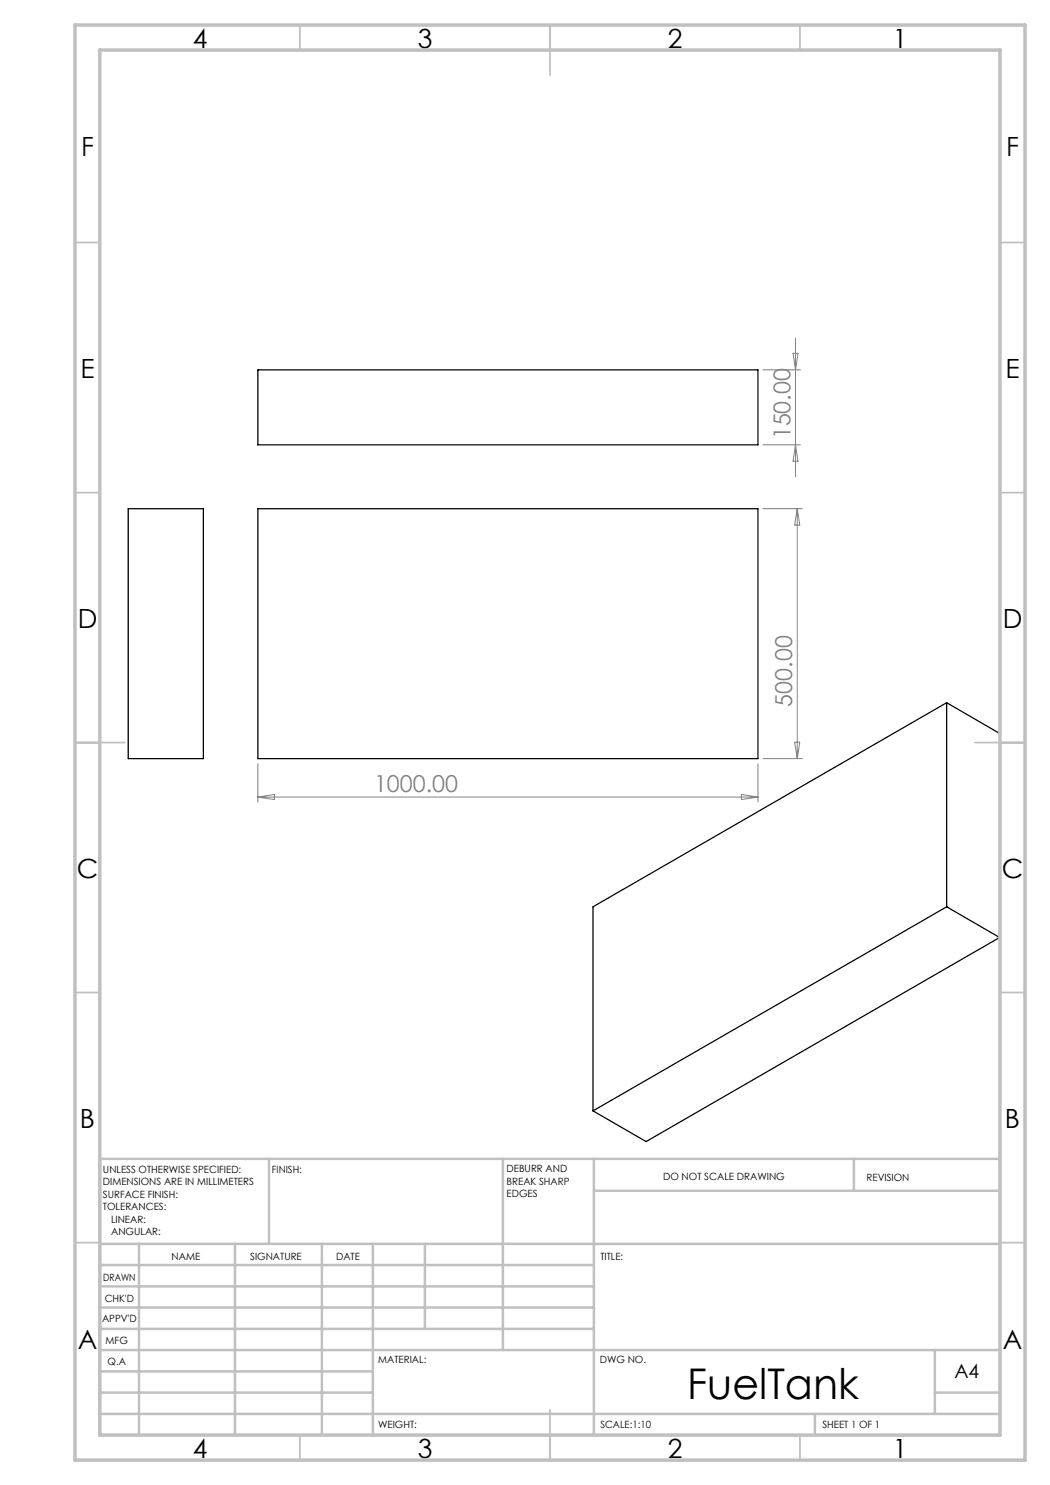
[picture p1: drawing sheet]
<svg xmlns="http://www.w3.org/2000/svg" width="210mm" height="297mm" viewBox="0 0 210 297" stroke-linecap="round" stroke-linejoin="round" font-family="sans-serif">
<path d="M51.6 74h100v15h-100zM25.6 101.7h15.1v50h-15.1zM51.6 101.7h100v50h-100zM189.3 140.5v40.9M189.3 140.5l10.6 6.2v40.8M189.3 140.5l-70.7 40.9v40.8M189.3 181.4l-70.7 40.8M189.3 181.4l10.6 6.1M199.9 187.5l-70.7 40.8-10.6-6.1" fill="none" stroke="#000" stroke-width=".25"/>
<g fill="none" stroke="#c0c0c0" stroke-width=".35">
<path d="M60 5v5M110 5v10M160 5v5M15 48.5h5M200 48.5h5M15 98.5h5M200 98.5h5M15 148.5h10M195 148.5h10M15 198.5h5M200 198.5h5M15 248.5h5"/>
<path d="M200 248.5h5M60 287v5M110 282v10M160 287v5"/>
</g>
<g fill="none" stroke="#c0c0c0" stroke-width=".5">
<path d="M53.8 231.8v17M100.6 231.8v38.2M118.8 231.8v55.2M118.8 238.2h81.2M170.8 231.8v6.4M200 231.8h-180v55.2M20 248.8h180M20 257.3h98.8M20 253h98.8M27.8 248.8v38.2M47 248.8v38.2M64.4 248.8v38.2"/>
<path d="M74.6 248.8v38.2M85 248.8v17M20 265.8h98.8M20 261.5h98.8M20 278.5h54.6M20 274.3h54.6M20 270h180M187 278.5h13M187 270v12.8M20 282.8h180M163 282.8v4.2"/>
</g>
<path d="M15 5h190v287h-190zM20 10h180v277h-180z" fill="none" stroke="#c0c0c0" stroke-width=".7"/>
<g fill="none" stroke="#808080" stroke-width=".2">
<path d="M152.6 74h7.5M158.6 70.7h1l-.5 3.3zM159.1 67.6v27.7M152.6 89h7.5M159.1 89l.5 3.2h-1zM152.6 101.7h7.8M159.5 101.7v50M159.5 101.7l.4 3.3h-1zM51.6 152.7v7.7M51.6 159.4h100M51.6 159.4l3.3-.5v1zM148.3 158.9l3.3 .5-3.3 .5z"/>
<path d="M151.6 152.7v7.7M152.6 151.7h7.8M158.9 148.4h1l-.4 3.3z"/>
</g>
<text font-size="8.5" x="137.5" y="279.7">FuelTank</text>
<g font-size="5.3">
<text x="38.5" y="9.5">4</text>
<text x="83.5" y="9.5">3</text>
<text x="133.6" y="9.5">2</text>
<text x="178.6" y="9.5">1</text>
<text x="16.2" y="31.3">F</text>
<text x="201.2" y="31.3">F</text>
<text x="16.1" y="75.5">E</text>
<text x="201.1" y="75.5">E</text>
<text x="15.5" y="125.5">D</text>
<text x="200.5" y="125.5">D</text>
<text x="15.4" y="175.5">C</text>
<text x="200.4" y="175.5">C</text>
<text x="16" y="225.5">B</text>
<text x="201" y="225.5">B</text>
<text x="15.5" y="269.8">A</text>
<text x="200.5" y="269.8">A</text>
<text x="38.5" y="291.5">4</text>
<text x="83.5" y="291.5">3</text>
<text x="133.6" y="291.5">2</text>
<text x="178.6" y="291.5">1</text>
</g>
<g font-size="4.7" fill="#808080">
<text x="158.1" y="87.9" transform="rotate(-90 158.1 87.9)">150.00</text>
<text x="158.4" y="141.3" transform="rotate(-90 158.4 141.3)">500.00</text>
<text x="74.8" y="158.4">1000.00</text>
</g>
<text font-size="3.9" x="190.9" y="275.5">A4</text>
<g font-size="2">
<text x="20.6" y="234.6">UNLESS OTHERWISE SPECIFIED:</text>
<text x="20.6" y="237.1">DIMENSIONS ARE IN MILLIMETERS</text>
<text x="20.6" y="239.6">SURFACE FINISH:</text>
<text x="54.4" y="234.6">FINISH:</text>
<text x="101.3" y="234.5">DEBURR AND</text>
<text x="101.3" y="237">BREAK SHARP</text>
<text x="101.3" y="239.5">EDGES</text>
<text x="132.6" y="236">DO NOT SCALE DRAWING</text>
<text x="173.3" y="236.2">REVISION</text>
<text x="20.6" y="242.1">TOLERANCES:</text>
<text x="22.2" y="244.6">LINEAR:</text>
<text x="22.2" y="247.1">ANGULAR:</text>
<text x="34.3" y="252">NAME</text>
<text x="50" y="251.9">SIGNATURE</text>
<text x="67.2" y="251.9">DATE</text>
<text x="120.1" y="251.9">TITLE:</text>
<text x="20.6" y="256.1">DRAWN</text>
<text x="20.9" y="260.3">CHK'D</text>
<text x="20.4" y="264.4">APPV'D</text>
<text x="21.1" y="268.8">MFG</text>
<text x="21.5" y="273">Q.A</text>
<text x="75.6" y="272.5">MATERIAL:</text>
<text x="120" y="272.5">DWG NO.</text>
<text x="75.6" y="285.5">WEIGHT:</text>
<text x="120.1" y="285.6">SCALE:1:10</text>
<text x="164.5" y="285.6">SHEET 1 OF 1</text>
</g>
</svg>
